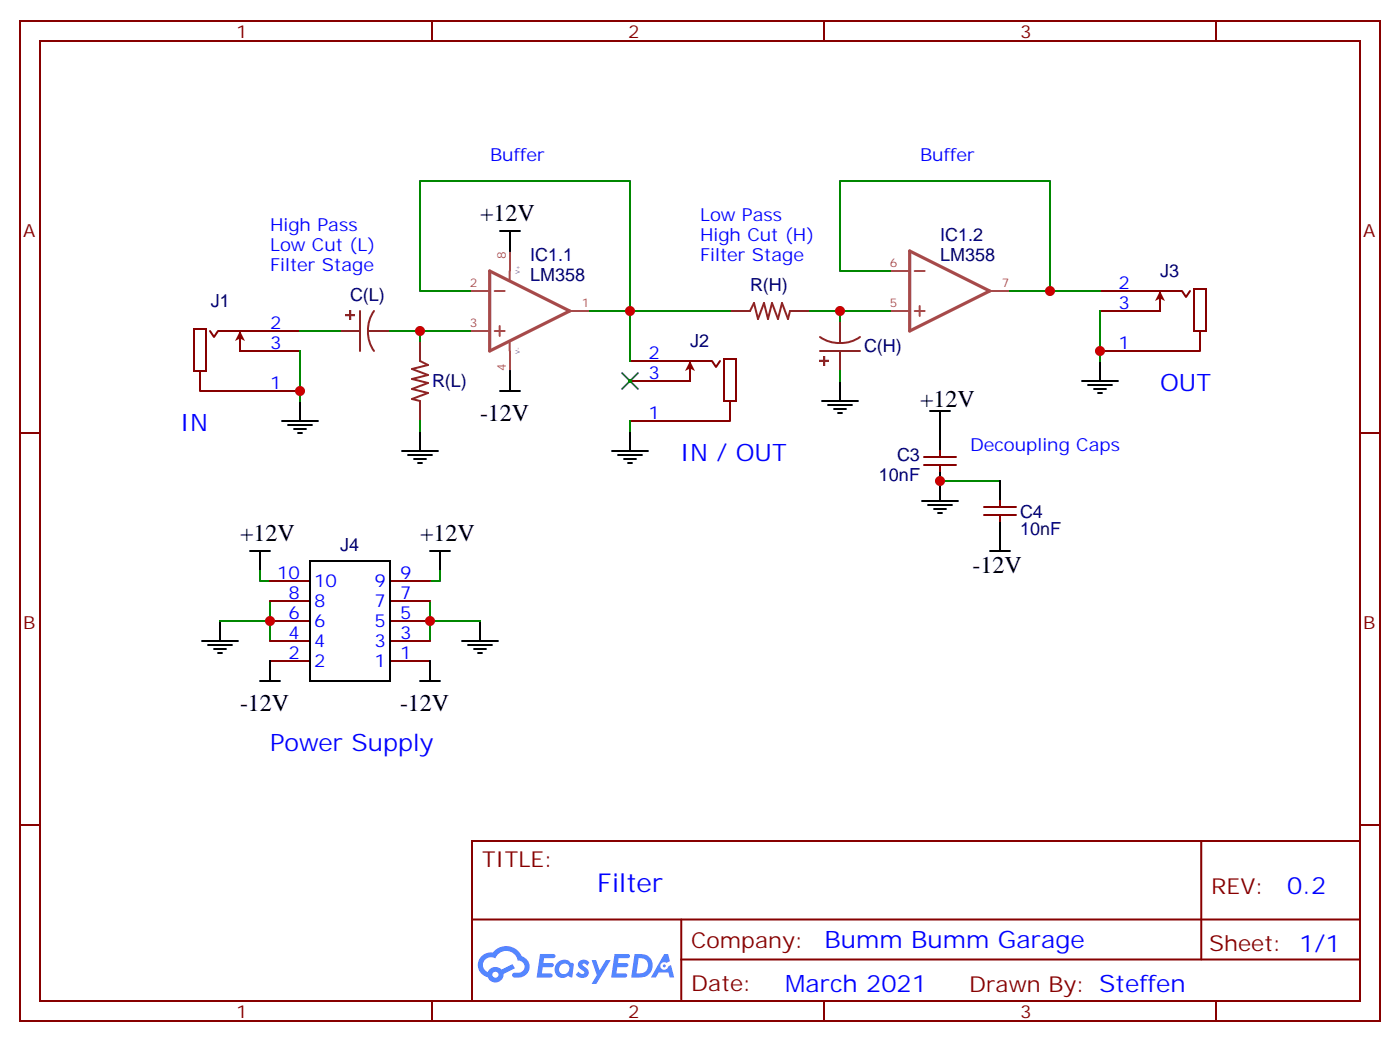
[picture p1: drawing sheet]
<svg xmlns="http://www.w3.org/2000/svg" width="247mm" height="184mm" viewBox="0 0 247 184" stroke-linecap="round" stroke-linejoin="round" font-family="sans-serif">
<path d="M34.2 58h2.1v7.4h-2.1zM37 58.4l.7 1 .8-1h14.4M35.3 65.4v3.6h17.6M42.3 61.9v-3.5v3.5M42.3 61.9h10.6" fill="none" stroke="#870000" stroke-width=".35"/>
<path d="M42.3 58.4l.9 1.7-.9-.4-.8 .4z" fill="#870000"/>
<g fill="none" stroke="#a64a4a" stroke-width=".35">
<path d="M82.9 58.4h3.5M82.9 51.3h3.5M87.3 58.4h1.7M87.3 51.3h1.7M88.1 57.5v1.8M89.9 47.8v1.6M90 44.3v3.4M100.6 54.9h3.5M157 54.9h3.5M157 47.8h3.5M161.3 54.9h1.8M161.3 47.8h1.8"/>
<path d="M162.2 54v1.7M174.7 51.3h3.5M89.9 60.3v1.6M90 62v3.4"/>
</g>
<path d="M86.4 47.8l14.1 7.1-14.1 7zM160.5 44.3l14.1 7-14.1 7.1z" fill="none" stroke="#a64a4a" stroke-width=".56"/>
<path d="M60 58.4h3.5M63.5 54.9v7M64.9 58.4a5.7 5.7 0 0 0 1.1 3.5M64.9 58.4h3.9M66 54.9a5.8 5.8 0 0 0-1.1 3.5M128.8 54.9h3.5l.7-1.5 .7 2.9 1.1-2.9 .7 2.9 .7-2.9 1 2.9 .7-2.9 1.1 2.9 .3-1.4h3.6M144.6 59.4a5.8 5.8 0 0 0 3.6 1.1M148.2 56.6v3.9M151.7 59.4a5.7 5.7 0 0 1-3.5 1.1M74.1 60.1v3.6l1.4 .7-2.8 .7 2.8 1-2.8 .8 2.8 .7-2.8 1 2.8 .7-2.8 1.1 1.4 .3v3.6M144.6 61.9h7.1M148.2 61.9v3.5" fill="none" stroke="#8c2424" stroke-width=".35"/>
<g fill="#8c2424" stroke="#8c2424" stroke-width=".35">
<path d="M61.7 54.9l.1 1.4z"/>
<path d="M61 55.6h1.4z"/>
<path d="M144.6 63.6l1.4 .1z"/>
<path d="M145.3 63l.1 1.4z"/>
</g>
<g fill="none" stroke="#000" stroke-width=".35">
<path d="M88.2 40.7h3.5M90 40.7v3.6M49.7 74.3h6.4M50.8 75h4.2M51.9 75.7h2.1M52.6 76.4h.7M52.9 70.7v3.6M70.9 79.6h6.4M74.1 76v3.6M88.2 69h3.5M90 65.4v3.6M145 70.7h6.3"/>
<path d="M146 71.4h4.3M147.1 72.1h2.1M147.8 72.8h.7M148.2 67.2v3.5M72 80.3h4.2M73 81h2.1M73.7 81.7h.7"/>
</g>
<path d="M52.9 58.4h7.1M68.8 58.4h14.1M74.1 58.4v1.7M82.9 51.3h-8.8v-19.4h37v23h-7M52.9 61.9v8.8M74.1 74.3v1.7" fill="none" stroke="#008700" stroke-width=".35"/>
<path d="M111.1 63.7h14.5l.7 1 .7-1M111.1 67.2h10.6M121.7 67.2v-3.5v3.5M127.7 63.3h2.1v7.4h-2.1zM128.8 70.7v3.6h-17.7" fill="none" stroke="#870000" stroke-width=".35"/>
<path d="M121.7 63.7l.9 1.7-.9-.4-.9 .4z" fill="#870000"/>
<path d="M128.8 54.9h-17.7v8.8M142.9 54.9h14.1M148.2 54.9v1.7M157 47.8h-8.8v-15.9h37v19.4h-7M111.1 74.3v1.7M148.2 65.4v1.8" fill="none" stroke="#008700" stroke-width=".35"/>
<path d="M107.9 79.6h6.4M111.1 76v3.6M109 80.3h4.2M110.1 81h2.1M110.8 81.7h.7" fill="none" stroke="#000" stroke-width=".35"/>
<path d="M194 51.3h14.5l.7 1.1 .7-1.1M194 54.9h10.6M204.6 54.9v-3.6v3.6M210.6 51h2.1v7.4h-2.1zM211.7 58.4v3.5h-17.7" fill="none" stroke="#870000" stroke-width=".35"/>
<path d="M204.6 51.3l.9 1.8-.9-.4-.9 .4z" fill="#870000"/>
<g fill="none" stroke="#000" stroke-width=".35">
<path d="M164 72.5h3.6M165.8 72.5v7.1M190.9 67.2h6.3M191.9 67.9h4.2M193 68.6h2.1M193.7 69.3h.7M194 63.7v3.5M44.1 97.2h3.5M45.9 97.2v3.5M54.7 99h14.1v21.1h-14.1zM75.8 97.2h3.6M77.6 97.2v3.5"/>
<path d="M162.6 88.4h6.4M163.7 89.1h4.2M164.7 89.8h2.2M165.5 90.5h.7M165.8 83.1v5.3M174.6 97.2h3.6M176.4 84.8v3.6M176.4 91.9v5.3M35.6 113.1h6.4M36.7 113.8h4.2M37.7 114.5h2.2M38.5 115.2h.7"/>
<path d="M38.8 109.5v3.6M47.6 116.6v3.5M75.8 116.6v3.5M81.5 113.1h6.3M82.5 113.8h4.3M83.6 114.5h2.1M84.3 115.2h.7M84.7 109.5v3.6M45.9 120.1h3.5M74.1 120.1h3.5"/>
</g>
<path d="M185.2 51.3h8.8M194 54.9v8.8M176.4 84.8h-10.6v1.8M176.4 93.7v1.7M45.9 100.7v1.8h1.7M47.6 106v3.5h-8.8M47.6 109.5v3.6M75.8 106v3.5h8.9M75.8 109.5v3.6M77.6 100.7v1.8h-1.8" fill="none" stroke="#008700" stroke-width=".35"/>
<g fill="none" stroke="#870000" stroke-width=".35">
<path d="M3.5 3.7h239.9v176.4h-239.9zM7.1 7.2h232.8v169.4h-232.8zM76.2 3.7v3.5M145.3 3.7v3.5M214.5 3.7v3.5M3.5 76.4h3.6M165.8 79.6v1M239.9 76.4h3.5M163 82h5.6M163 80.6h5.6M165.8 82v1.1M173.6 90.8h5.6"/>
<path d="M173.6 89.4h5.6M176.4 88.4v1M176.4 90.8v1.1M47.6 102.5h7.1M47.6 106h7.1M47.6 109.5h7.1M47.6 113.1h7.1M47.6 116.6h7.1M68.8 102.5h7M68.8 106h7M68.8 109.5h7M68.8 113.1h7"/>
<path d="M68.8 116.6h7M3.5 145.5h3.6M83.3 148.3h156.6v28.3h-156.6zM211.9 148.4v20.8M239.9 145.5h3.5M76.2 176.6v3.5M83.3 162.2h156.5M120.2 169.2h119.6M120.2 162.2v14.1M145.3 176.6v3.5M214.5 176.6v3.5"/>
</g>
<path d="M109.7 65.8l2.8 2.8M112.5 65.8l-2.8 2.8" fill="none" stroke="#3c3" stroke-width=".35"/>
<g fill="#5487ff">
<path d="M102.2 169.5a1.22 1.22 0 0 1 1.8 .3l-.4 .6a.47 .47 0 0 0-.4-.4 .47 .47 0 0 0-.5 .1l.1 .2a1.55 1.55 0 0 1 1 1.5 1.34 1.34 0 0 1-2.3 .1l.5-.5a.6 .6 0 0 0 .5 .4 .6 .6 0 0 0 .6-.2l-.2-.3a1.48 1.48 0 0 1-.9-1.4z"/>
<path d="M95.3 168.3h1.5a1.22 1.22 0 0 1 1.1 .2 .37 .37 0 0 1-.3 .5h-1.6l-.2 .9h1.6a.37 .37 0 0 1 .3 .4 .37 .37 0 0 1-.4 .3h-1.6l-.1 1.1h.7a1.15 1.15 0 0 1 1.1 .2 .36 .36 0 0 1-.3 .5h-2.4z"/>
<path d="M108.4 168.3h1.5a1.23 1.23 0 0 1 1.2 .2 .37 .37 0 0 1-.4 .5h-1.6l-.1 .9h1.5a.37 .37 0 0 1 .3 .4 .37 .37 0 0 1-.3 .3h-1.6l-.2 1.1h.8a1.15 1.15 0 0 1 1.1 .2 .36 .36 0 0 1-.3 .5h-2.5z"/>
<path d="M117.2 168.3h.6l.4 1.2-.6 .3a.69 .69 0 0 0-1.1 .3 .69 .69 0 0 0 .5 1 .69 .69 0 0 0 .9-.6l.4-.3 .6 2.2h-.8l-.2-.9h-1.7l-.5 .9h-.9z"/>
<path d="M104.4 169.4h.7l.7 1.8 1.1-1.8h.8l-2.5 4.1h-.8l.9-1.5z"/>
<path d="M111.9 168.3l-.6 4.1h1.4a2.11 2.11 0 0 0 2.4-2.1 2.11 2.11 0 0 0-2.5-2zM112.6 169a1.39 1.39 0 0 1 1.7 1.4 1.39 1.39 0 0 1-1.8 1.3h-.2z"/>
<path d="M98.2 169.9a1.48 1.48 0 0 0-.1 2 1.48 1.48 0 0 0 1.9 .3l.2-.1 .7 .3 .3-2.3-.1-.2-.5-.1a1.49 1.49 0 0 0-2.4 .1zM98.9 170.3a.91 .91 0 0 1 1.5 .2 .91 .91 0 0 1-.8 1.3 .87 .87 0 0 1-1-.5 .87 .87 0 0 1 .3-1z"/>
<path d="M85 168.6a2.18 2.18 0 0 0 1 3.8 1.44 1.44 0 0 0 1.7 .9 1.44 1.44 0 0 0 1.1-1.5l2-1-.4-.7-1.9 .9a1.47 1.47 0 0 0-2.5 .5 1.39 1.39 0 0 1-.6-2 1.39 1.39 0 0 1 2-.4 2.08 2.08 0 0 1 2.1-1.4 2.08 2.08 0 0 1 1.9 1.7 1.07 1.07 0 0 1 1.1 1 1.07 1.07 0 0 1-1 1.2h-.6a.43 .43 0 0 0-.6 .3 .43 .43 0 0 0 .4 .5 2.06 2.06 0 0 0 2.2-.6 2.06 2.06 0 0 0 .3-2.2l-.7-.7-.5-.2a2.98 2.98 0 0 0-5.1-.7l-1 .1zM86.8 171.9a.55 .55 0 0 1 1.1 0 .55 .55 0 0 1-1.1 0z"/>
<circle cx="117.2" cy="170.4" r=".26"/>
</g>
<g fill="#c00">
<circle cx="74.1" cy="58.4" r=".88"/>
<circle cx="52.9" cy="69" r=".88"/>
<circle cx="111.1" cy="54.9" r=".88"/>
<circle cx="148.2" cy="54.9" r=".88"/>
<circle cx="185.2" cy="51.3" r=".88"/>
<circle cx="165.8" cy="84.8" r=".88"/>
<circle cx="47.6" cy="109.5" r=".88"/>
<circle cx="75.8" cy="109.5" r=".88"/>
<circle cx="194" cy="61.9" r=".88"/>
</g>
<text font-size="4.6" fill="#00f" x="105.3" y="157.4">Filter</text>
<g font-size="4.2">
<text x="84.7" y="39">+12V</text>
<text x="162.3" y="71.8">+12V</text>
<text x="84.7" y="74.3">-12V</text>
<text x="42.3" y="95.4">+12V</text>
<text x="74.1" y="95.4">+12V</text>
<text x="171.5" y="101.1">-12V</text>
<text x="42.3" y="125.4">-12V</text>
<text x="70.6" y="125.4">-12V</text>
</g>
<g font-size="4.2" fill="#00f">
<text x="204.6" y="69">OUT</text>
<text x="31.7" y="76">IN</text>
<text x="119.9" y="81.3">IN / OUT</text>
<text x="47.6" y="132.5">Power Supply</text>
<text x="227.1" y="157.6">0.2</text>
<text x="145.4" y="167.2">Bumm Bumm Garage</text>
<text x="138.5" y="175">March 2021</text>
</g>
<g font-size="3.9" fill="#800">
<text x="85" y="152.9">TITLE:</text>
<text x="213.6" y="157.6">REV:</text>
<text x="121.9" y="167.1">Company:</text>
<text x="213.3" y="167.7">Sheet: 1/1</text>
<text x="121.9" y="174.8">Date:</text>
<text x="171" y="174.9">Drawn By: Steffen</text>
</g>
<g font-size="3.2" fill="#800">
<text x="41.6" y="6.7">1</text>
<text x="110.8" y="6.7">2</text>
<text x="179.9" y="6.7">3</text>
<text x="4.1" y="41.8">A</text>
<text x="240.4" y="41.8">A</text>
<text x="4.1" y="110.9">B</text>
<text x="240.4" y="110.9">B</text>
<text x="41.6" y="179.6">1</text>
<text x="110.8" y="179.6">2</text>
<text x="179.9" y="179.6">3</text>
</g>
<g font-size="3.2" fill="#00f">
<text x="86.4" y="28.4">Buffer</text>
<text x="162.3" y="28.4">Buffer</text>
<text x="47.6" y="40.7">High Pass</text>
<text x="123.5" y="39">Low Pass</text>
<text x="47.6" y="44.3">Low Cut (L)</text>
<text x="47.6" y="47.8">Filter Stage</text>
<text x="123.5" y="46">Filter Stage</text>
<text x="123.5" y="42.5">High Cut (H)</text>
<text x="197.3" y="51">2</text>
<text x="47.6" y="58">2</text>
<text x="197.3" y="54.5">3</text>
<text x="47.6" y="61.6">3</text>
<text x="114.4" y="63.3">2</text>
<text x="197.3" y="61.6">1</text>
<text x="47.6" y="68.6">1</text>
<text x="114.4" y="66.9">3</text>
<text x="114.4" y="73.9">1</text>
<text x="171.1" y="79.6">Decoupling Caps</text>
<text x="48.9" y="102.1">10</text>
<text x="50.9" y="105.7">8</text>
<text x="55.4" y="103.5">10</text>
<text x="55.4" y="107.1">8</text>
<text x="66.1" y="103.5">9</text>
<text x="66.1" y="107.1">7</text>
<text x="70.6" y="102.1">9</text>
<text x="70.6" y="105.7">7</text>
<text x="50.9" y="109.2">6</text>
<text x="50.9" y="112.7">4</text>
<text x="55.4" y="110.6">6</text>
<text x="66.1" y="110.6">5</text>
<text x="70.6" y="109.2">5</text>
<text x="70.6" y="112.7">3</text>
<text x="50.9" y="116.2">2</text>
<text x="55.4" y="114.1">4</text>
<text x="55.4" y="117.7">2</text>
<text x="66.1" y="114.1">3</text>
<text x="66.1" y="117.7">1</text>
<text x="70.6" y="116.2">1</text>
</g>
<g font-size="3.2" fill="#000080">
<text x="93.5" y="46">IC1.1</text>
<text x="165.8" y="46">LM358</text>
<text x="165.8" y="42.5">IC1.2</text>
<text x="61.7" y="53.1">C(L)</text>
<text x="93.5" y="49.6">LM358</text>
<text x="132.3" y="51.3">R(H)</text>
<text x="204.6" y="48.9">J3</text>
<text x="37.2" y="54.2">J1</text>
<text x="121.7" y="61.3">J2</text>
<text x="152.4" y="62.2">C(H)</text>
<text x="76.2" y="68.3">R(L)</text>
<text x="158.2" y="81.3">C3</text>
<text x="155" y="84.8">10nF</text>
<text x="179.9" y="94.4">10nF</text>
<text x="179.9" y="91.3">C4</text>
<text x="60" y="97.2">J4</text>
</g>
<g font-size="2.1" fill="#a54b4b">
<text x="89.2" y="45.7" transform="rotate(-90 89.2 45.7)">8</text>
<text x="157" y="47.1">6</text>
<text x="82.9" y="50.6">2</text>
<text x="176.7" y="50.6">7</text>
<text x="82.9" y="57.7">3</text>
<text x="102.6" y="54.2">1</text>
<text x="157" y="54.2">5</text>
<text x="89.2" y="65.4" transform="rotate(-90 89.2 65.4)">4</text>
</g>
<g font-size="1.1" fill="#4ba54b">
<text x="91.7" y="48.3" transform="rotate(-90 91.7 48.3)">V+</text>
<text x="91.7" y="62.4" transform="rotate(-90 91.7 62.4)">V-</text>
</g>
</svg>
